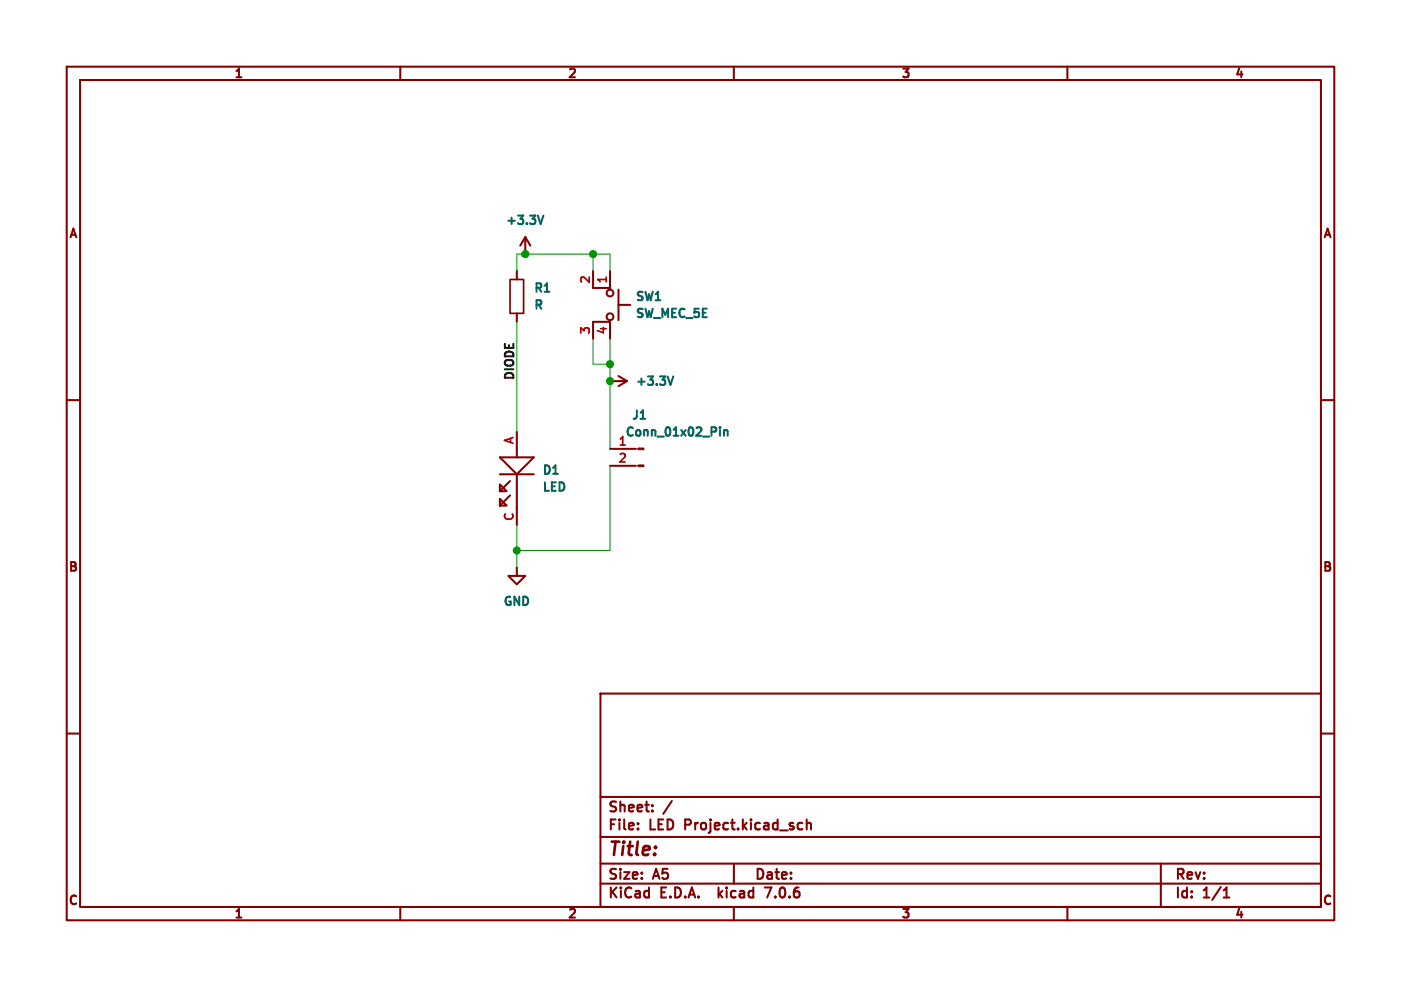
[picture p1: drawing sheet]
<svg xmlns="http://www.w3.org/2000/svg" width="210mm" height="148mm" viewBox="0 0 210 148" stroke-linecap="round" stroke-linejoin="round" font-family="sans-serif">
<g fill="none" stroke="#840000" stroke-width=".3">
<path d="M10 10h190v128h-190zM12 12h186v124h-186zM60 10v2M110 10v2M160 10v2M78.7 35.6l-.7 1.2M78.7 35.6v2.5M78.7 35.6l.8 1.2M10 60h2M77.5 40.6v1.3M77.5 47v1.3M88.9 40.6v2.6h2.5v.2"/>
<path d="M91.4 48v.3h-2.5v2.5M91.4 57.2h2.6M91.4 40.6v2.6M91.4 48.3v2.5M92.7 56.4l1.3 .8M92.7 43.4v4.6M92.7 45.7h1.8M94 57.2l-1.3 .7M198 60h2M74.9 68.6h5.1l-2.5 2.5zM74.9 74.8l1 1h-1zM74.9 72.6l1 1.1h-1z"/>
<path d="M74.9 71.1h5.1M76.5 74.3l-1.6 1.5M76.5 72.1l-1.6 1.6M77.5 64.8v3.8M77.5 71.1v7.6M91.4 67.3h3.8M91.4 69.9h3.8M77.5 85.1v1.3h1.2l-1.2 1.2-1.3-1.2h1.3M10 110h2M90 104h108v32h-108zM90 119.5h108M198 110h2"/>
<path d="M60 136v2M90 132.5h108M90 129.5h108M90 125.5h108M95.6 124.2v.2M95.6 123.5v.1M96.2 131.6v.2M96.2 130.9v.1M97.8 121.5v.2M97.8 120.8v.1M102.7 123.7h.6M103.3 122.9h-.6v1.5"/>
<path d="M107.7 133.1v1.5M107.9 134l.4 .6M108.3 133.6l-.6 .6M110 136v2M110 129.5v3M114.6 133.1h1l-.6 1.5M118.6 131.6v.2M118.6 130.9v.1M120.9 122.9v1.5M120.9 123.5a.37 .37 0 0 1 .7 .1v.8M160 136v2M174 129.5v6.5"/>
<path d="M183.4 134.6h.9M183.7 133.3l.2-.2v1.5"/>
<circle cx="91.4" cy="43.9" r=".51"/>
<circle cx="91.4" cy="47.5" r=".51"/>
</g>
<path d="M80.6 32.3l.4 1.3 .5-1.3M81.6 43.8h.8M100.1 56.5l.4 1.2 .4-1.2M82.9 71.1h.7M96 62.8h.7M107.9 64.1v.1M107.9 64.5v.8M108.5 64.5v.8M108.5 64.6l.2-.1 .3 .1 .1 .7" fill="none" stroke="#006464" stroke-width=".3"/>
<path d="M76.5 41.9h2v5.1h-2z" fill="none" stroke="#840000" stroke-width=".25"/>
<path d="M95.2 69.9h.5M95.2 67.3h.5" fill="none" stroke="#840000" stroke-width=".15"/>
<g fill="#840000" stroke="#840000" stroke-width=".15">
<path d="M95.7 69.7h.8v.3h-.8z"/>
<path d="M95.7 67.2h.8v.2h-.8z"/>
</g>
<path d="M88.9 38.1v2.5M77.5 40.6v-2.5h13.9v2.5M77.5 48.3v16.5M88.9 50.8v3.8h2.5M91.4 50.8v16.5M77.5 78.7v6.4M91.4 69.9v12.7h-13.9" fill="none" stroke="#009600" stroke-width=".15"/>
<g fill="#009600" stroke="#009600" stroke-width=".3">
<circle cx="77.5" cy="82.6" r=".46"/>
<circle cx="78.7" cy="38.1" r=".46"/>
<circle cx="91.4" cy="54.6" r=".46"/>
<circle cx="91.4" cy="57.2" r=".46"/>
<circle cx="88.9" cy="38.1" r=".46"/>
</g>
<text font-size="2.8" fill="#840000" x="91" y="128.9">Title:</text>
<g font-size="2.1" fill="#840000">
<text x="91" y="124.9">File:</text>
<text x="91" y="122.2">Sheet:</text>
<text x="97.6" y="124.9">LED</text>
<text x="99.7" y="122.2">/</text>
<text x="103.4" y="124.9">Project.kicad_sch</text>
<text x="91" y="135.1">KiCad</text>
<text x="91" y="132.3">Size:</text>
<text x="98.1" y="132.3">A5</text>
<text x="99.2" y="135.1">E.D.A.</text>
<text x="109" y="135.1">kicad</text>
<text x="113" y="132.3">Date:</text>
<text x="116.7" y="135.1">7.0.6</text>
<text x="176" y="132.3">Rev:</text>
<text x="176" y="135.1">Id:</text>
<text x="180.6" y="135.1">1/1</text>
</g>
<g font-size="1.8" fill="#840000">
<text x="35" y="12.1">1</text>
<text x="85" y="12.1">2</text>
<text x="135" y="12.1">3</text>
<text x="185" y="12.1">4</text>
<text x="10.1" y="36.1">A</text>
<text x="198.1" y="36.1">A</text>
<text x="10" y="86.1">B</text>
<text x="198" y="86.1">B</text>
<text x="10" y="136.1">C</text>
<text x="198" y="136.1">C</text>
<text x="35" y="138.1">1</text>
<text x="85" y="138.1">2</text>
<text x="135" y="138.1">3</text>
<text x="185" y="138.1">4</text>
</g>
<g font-size="1.8" fill="#006464">
<text x="75.6" y="34.1">+3.3V</text>
<text x="79.8" y="44.3">R1</text>
<text x="79.8" y="46.8">R</text>
<text x="95" y="45.5">SW1</text>
<text x="95" y="48.1">SW_MEC_5E</text>
<text x="95" y="58.2">+3.3V</text>
<text x="93.5" y="65.9">Conn_01x02_Pin</text>
<text x="94.5" y="63.3">J1</text>
<text x="81.1" y="71.6">D1</text>
<text x="81.1" y="74.1">LED</text>
<text x="75.2" y="91.3">GND</text>
</g>
<g font-size="1.8" fill="#a90000">
<text x="88.5" y="42.8" transform="rotate(-90 88.5 42.8)">2</text>
<text x="91" y="42.8" transform="rotate(-90 91 42.8)">1</text>
<text x="88.5" y="50.4" transform="rotate(-90 88.5 50.4)">3</text>
<text x="91" y="50.4" transform="rotate(-90 91 50.4)">4</text>
<text x="77.1" y="66.8" transform="rotate(-90 77.1 66.8)">A</text>
<text x="92.5" y="66.9">1</text>
<text x="92.5" y="69.4">2</text>
<text x="77.1" y="78.4" transform="rotate(-90 77.1 78.4)">C</text>
</g>
<text font-size="1.8" fill="#0f0f0f" x="77.1" y="57.2" transform="rotate(-90 77.1 57.2)">DIODE</text>
</svg>
